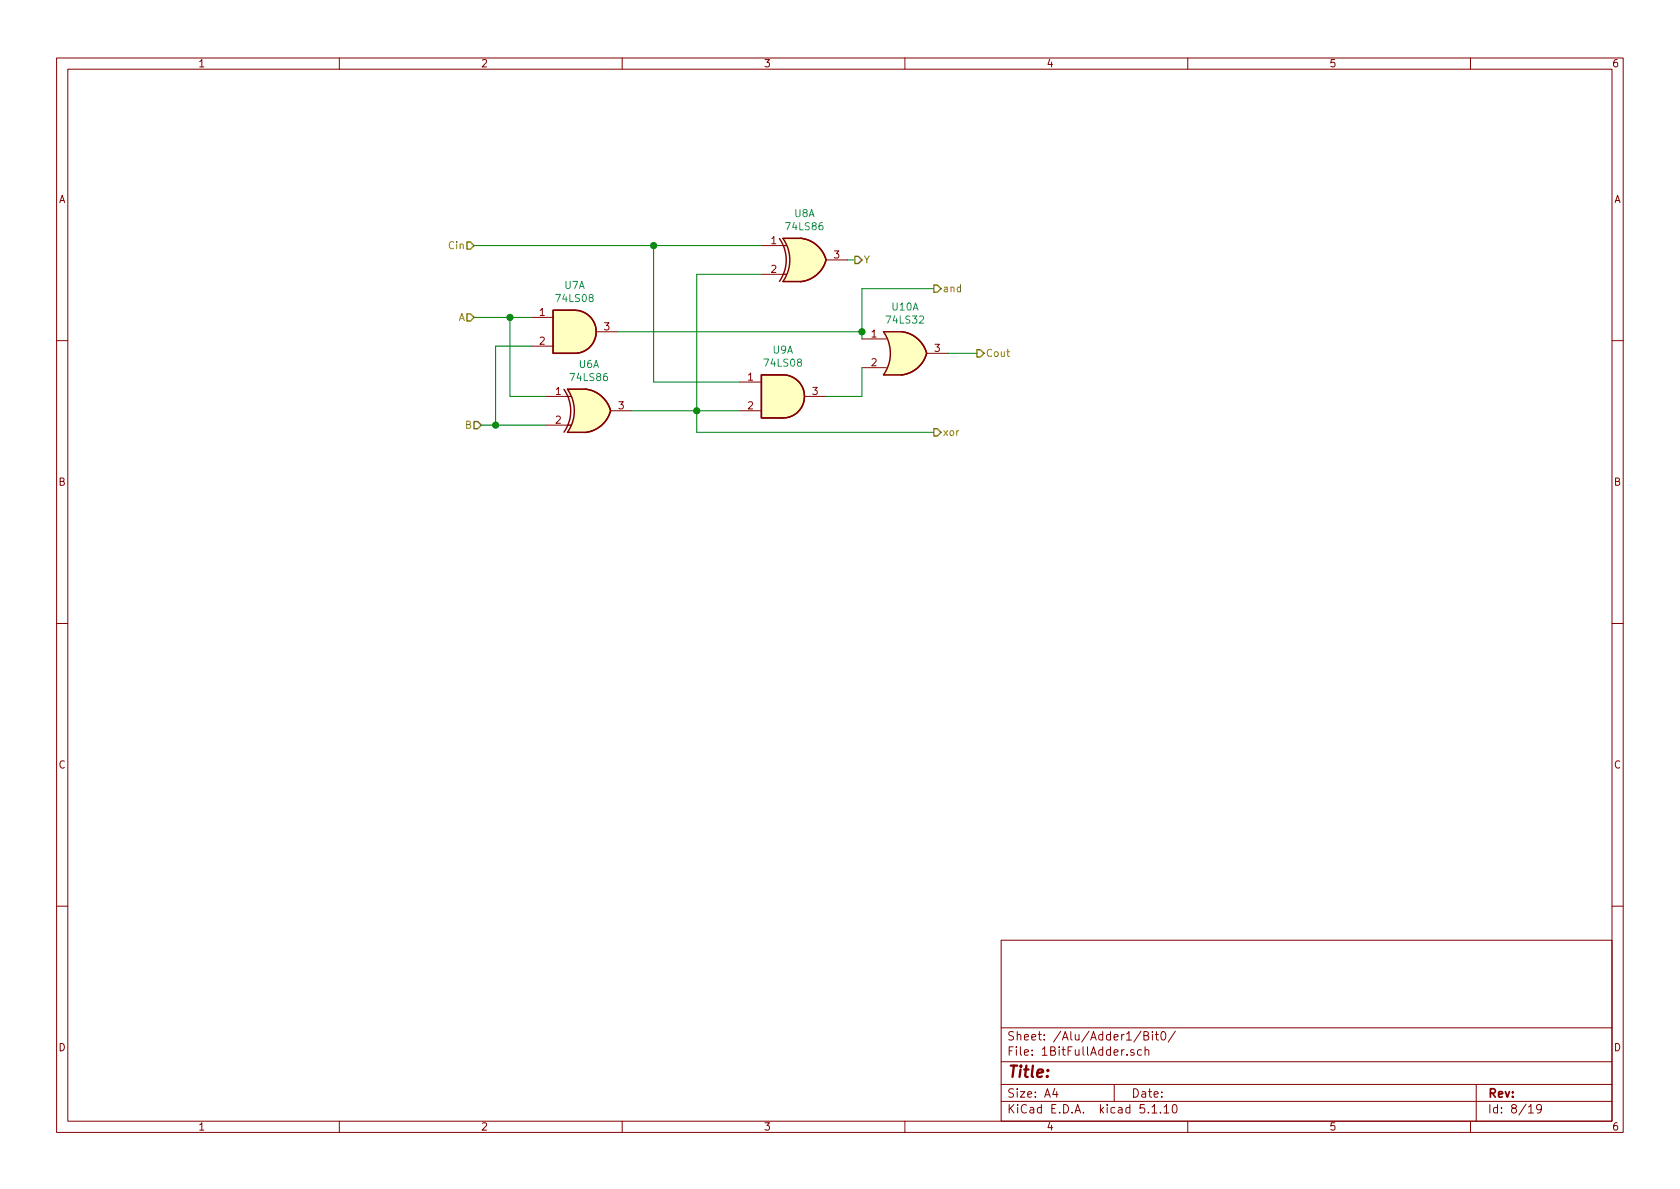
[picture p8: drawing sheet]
<svg xmlns="http://www.w3.org/2000/svg" width="297mm" height="210mm" viewBox="0 0 297 210" stroke-linecap="round" stroke-linejoin="round" font-family="sans-serif">
<g fill="none" stroke="#840000" stroke-width=".18">
<path d="M10 10.3h277v189.9h-277zM12 12.2h273v186.1h-273zM60 10.3v1.9M110 10.3v1.9M160 10.3v1.9M210 10.3v1.9M260 10.3v1.9M94 56.1h3.8M105.4 58.7h3.8M134.6 48.5h4.5M134.6 43.4h4.5M146 46h3.9"/>
<path d="M152.4 59.9h4.3M10 60.2h2M94 61.2h3.8M96.5 75.2h4.5M96.5 70.1h4.5M107.9 72.6h3.9M130.8 72.6h3.8M130.8 67.6h3.8M142.2 70.1h3.8M152.4 65h4.3M163.8 62.5h3.8M285 60.2h2"/>
<path d="M10 110.3h2M285 110.3h2M10 160.2h2M177 166.3h108v32h-108zM285 160.2h2M60 198.3v1.9M110 198.3v1.9M160 198.3v1.9M177 194.8h108M177 191.8h108M177 187.8h108M177 181.8h108"/>
<path d="M186.5 192.5l-.4 1h1M186.8 193v1M197 191.8v3M200.5 185.7a.37 .37 0 0 0-.6 .1l.1 .2 .5 .2 .1 .1-.3 .3-.4-.1M201.8 182.3l-1.3 2M201.8 185.7l-.4-.1-.3 .3 .1 .6 .2 .1 .4-.1M202.3 183.1h.5l.2-.1v-.3l-.2-.3h-.5v1.5h.5l.3-.3a.41 .41 0 0 0-.3-.5M202.5 185.7a.37 .37 0 0 1 .6 .1v.8M202.5 185.1v1.5M203.7 195.8l.4-.5v1.5M203.7 196.8h.8M203.8 182.4v.2"/>
<path d="M203.8 182.9v1M204.3 182.9h.5M204.5 182.4v1.3l.3 .2M205.2 196.7v.1M205.5 182.5l.1-.1a.8 .8 0 0 1 .5 .8 .8 .8 0 0 1-.5 .7 1 1 0 0 1-.1-1.4zM205.8 195.8l.4-.5v1.5M205.8 196.8h.9M207.5 195.4l.2-.1a.94 .94 0 0 1 0 1.5h-.1a1 1 0 0 1-.1-1.4zM207.8 182.3l-1.2 2M210 198.3v1.9M260 198.3v1.9M261 191.8v6.5"/>
<path d="M270.3 195.8l.4-.5v1.5M270.3 196.8h.8M272.5 196l-.1 .2a.48 .48 0 0 1-.6-.1v-.6a.48 .48 0 0 1 .6-.1l.1 .1a1.19 1.19 0 0 1-.2 1.2l-.5 .1"/>
</g>
<g fill="#ffffc2" stroke="#ffffc2" stroke-width=".18">
<path d="M103.5 68.8a5.2 5.2 0 0 1 4.4 3.8l-5 1.4z"/>
<path d="M102.9 71.3l5 1.4a5.2 5.2 0 0 1-4.4 3.8z"/>
<path d="M100.3 76.4h3.2z"/>
<path d="M100.3 68.8h3.2z"/>
<path d="M100.3 68.8h3.2v7.6h-3.2a6.7 6.7 0 0 0 0-7.6z"/>
<path d="M159.4 58.6a5.2 5.2 0 0 1 4.4 3.9l-5 1.3z"/>
<path d="M158.8 61.2l5 1.3a5.2 5.2 0 0 1-4.4 3.8z"/>
<path d="M156.2 66.3h3.2z"/>
<path d="M156.2 58.7h3.2z"/>
<path d="M156.2 58.7h3.2v7.6h-3.2a6.7 6.7 0 0 0 0-7.6z"/>
<path d="M101.6 54.9a3.8 3.8 0 0 1 3.8 3.8 3.8 3.8 0 0 1-3.8 3.8z"/>
<path d="M97.8 54.9h3.8v7.6h-3.8z"/>
<path d="M138.4 66.3a3.8 3.8 0 0 1 3.8 3.8 3.8 3.8 0 0 1-3.8 3.8z"/>
<path d="M134.6 66.3h3.8v7.6h-3.8z"/>
<path d="M141.6 42.1a5.2 5.2 0 0 1 4.4 3.8l-5 1.4z"/>
<path d="M141 44.6l5 1.4a5.2 5.2 0 0 1-4.4 3.8z"/>
<path d="M138.4 49.8h3.2z"/>
<path d="M138.4 42.2h3.2z"/>
<path d="M138.4 42.2h3.2v7.6h-3.2a6.7 6.7 0 0 0 0-7.6z"/>
</g>
<g fill="none" stroke="#840000" stroke-width=".25">
<path d="M97.8 54.9h3.8a3.8 3.8 0 0 1 3.8 3.8 3.8 3.8 0 0 1-3.8 3.8h-3.8zM137.8 42.2a6.6 6.6 0 0 1 0 7.6M141.6 42.1a5.2 5.2 0 0 1 4.4 3.8M141.6 42.2h-3.1a6.6 6.6 0 0 1 0 7.6h3.1M146 46a5.2 5.2 0 0 1-4.4 3.8M156.2 58.7l3.2-.1a5.2 5.2 0 0 1 4.4 3.9M156.2 58.7a6.6 6.6 0 0 1 0 7.6M99.7 68.9a6.6 6.6 0 0 1 0 7.5M100.3 68.8h3.2a5.2 5.2 0 0 1 4.4 3.8M100.4 68.9a6.6 6.6 0 0 1 0 7.5M107.9 72.7a5.2 5.2 0 0 1-4.4 3.8l-3.2-.1M134.6 66.3h3.8a3.8 3.8 0 0 1 3.8 3.8 3.8 3.8 0 0 1-3.8 3.8h-3.8z"/>
<path d="M163.8 62.5a5.2 5.2 0 0 1-4.4 3.8h-3.2"/>
</g>
<g fill="none" stroke="#008400" stroke-width=".18">
<path d="M83.8 56.1h10.2M83.8 43.4h50.8M90.2 56.1v14h6.3M109.2 58.7h43.2M115.6 43.4v24.2h15.2M134.6 48.5h-11.4v27.9h41.9M149.9 46h1.2M165.1 51h-12.7v8.9M85.1 75.2h11.4M94 61.2h-6.4v14M111.8 72.6h19M152.4 65v5.1h-6.4"/>
<path d="M167.6 62.5h5.1"/>
</g>
<path d="M82.5 42.8h.7l.6 .6-.6 .7h-.7zM82.5 55.5h.7l.6 .6-.6 .7h-.7zM151.1 45.3h.7l.6 .7-.6 .6h-.7zM165.1 50.4h.6l.7 .6-.7 .7h-.6zM83.8 74.5h.7l.6 .7-.6 .6h-.7zM165.1 75.8h.6l.7 .6-.7 .7h-.6zM172.7 61.8h.7l.6 .7-.6 .6h-.7z" fill="none" stroke="#848400" stroke-width=".25"/>
<g fill="#008400" stroke="#008400" stroke-width=".25">
<circle cx="152.4" cy="58.7" r=".51"/>
<circle cx="123.2" cy="72.6" r=".51"/>
<circle cx="115.6" cy="43.4" r=".51"/>
<circle cx="90.2" cy="56.1" r=".51"/>
<circle cx="87.6" cy="75.2" r=".51"/>
</g>
<text font-size="2.8" fill="#840000" x="178" y="190.5">Title:</text>
<g font-size="2.1" fill="#840000">
<text x="178" y="184">Sheet: /Alu/Adder1/Bit0/</text>
<text x="178" y="186.7">File: 1BitFullAdder.sch</text>
<text x="178" y="196.9">KiCad E.D.A. kicad 5.1.10</text>
<text x="178" y="194.1">Size: A4</text>
<text x="200" y="194.1">Date:</text>
<text x="263" y="194.1">Rev:</text>
<text x="263" y="196.9">Id: 8/19</text>
</g>
<g font-size="1.8" fill="#840000">
<text x="35" y="11.9">1</text>
<text x="85" y="11.9">2</text>
<text x="135" y="11.9">3</text>
<text x="185" y="11.9">4</text>
<text x="235" y="11.9">5</text>
<text x="285" y="11.9">6</text>
<text x="10.4" y="35.9">A</text>
<text x="285.4" y="35.9">A</text>
<text x="136.3" y="43.2">1</text>
<text x="147.5" y="45.7">3</text>
<text x="136.3" y="48.3">2</text>
<text x="95.4" y="55.9">1</text>
<text x="106.8" y="58.4">3</text>
<text x="154.1" y="59.7">1</text>
<text x="95.4" y="61">2</text>
<text x="154.1" y="64.8">2</text>
<text x="165.3" y="62.2">3</text>
<text x="98.2" y="69.8">1</text>
<text x="132.2" y="67.3">1</text>
<text x="143.7" y="69.8">3</text>
<text x="98.2" y="74.9">2</text>
<text x="109.4" y="72.4">3</text>
<text x="132.2" y="72.4">2</text>
<text x="10.4" y="85.9">B</text>
<text x="285.4" y="85.9">B</text>
<text x="10.4" y="135.9">C</text>
<text x="285.4" y="135.9">C</text>
<text x="10.4" y="185.9">D</text>
<text x="285.4" y="185.9">D</text>
<text x="35" y="199.9">1</text>
<text x="85" y="199.9">2</text>
<text x="135" y="199.9">3</text>
<text x="185" y="199.9">4</text>
<text x="235" y="199.9">5</text>
<text x="285" y="199.9">6</text>
</g>
<g font-size="1.8" fill="#008484">
<text x="139.1" y="40.7">74LS86</text>
<text x="140.5" y="38.4">U8A</text>
<text x="98.5" y="53.4">74LS08</text>
<text x="99.8" y="51.1">U7A</text>
<text x="156.9" y="57.2">74LS32</text>
<text x="157.8" y="54.9">U10A</text>
<text x="102.4" y="65.1">U6A</text>
<text x="135.3" y="64.8">74LS08</text>
<text x="136.7" y="62.5">U9A</text>
<text x="101" y="67.4">74LS86</text>
</g>
<g font-size="1.8" fill="#848400">
<text x="79.5" y="44.1">Cin</text>
<text x="152.7" y="46.6">Y</text>
<text x="166.6" y="51.7">and</text>
<text x="81" y="56.8">A</text>
<text x="174.2" y="63.1">Cout</text>
<text x="82.3" y="75.8">B</text>
<text x="166.6" y="77.1">xor</text>
</g>
</svg>
